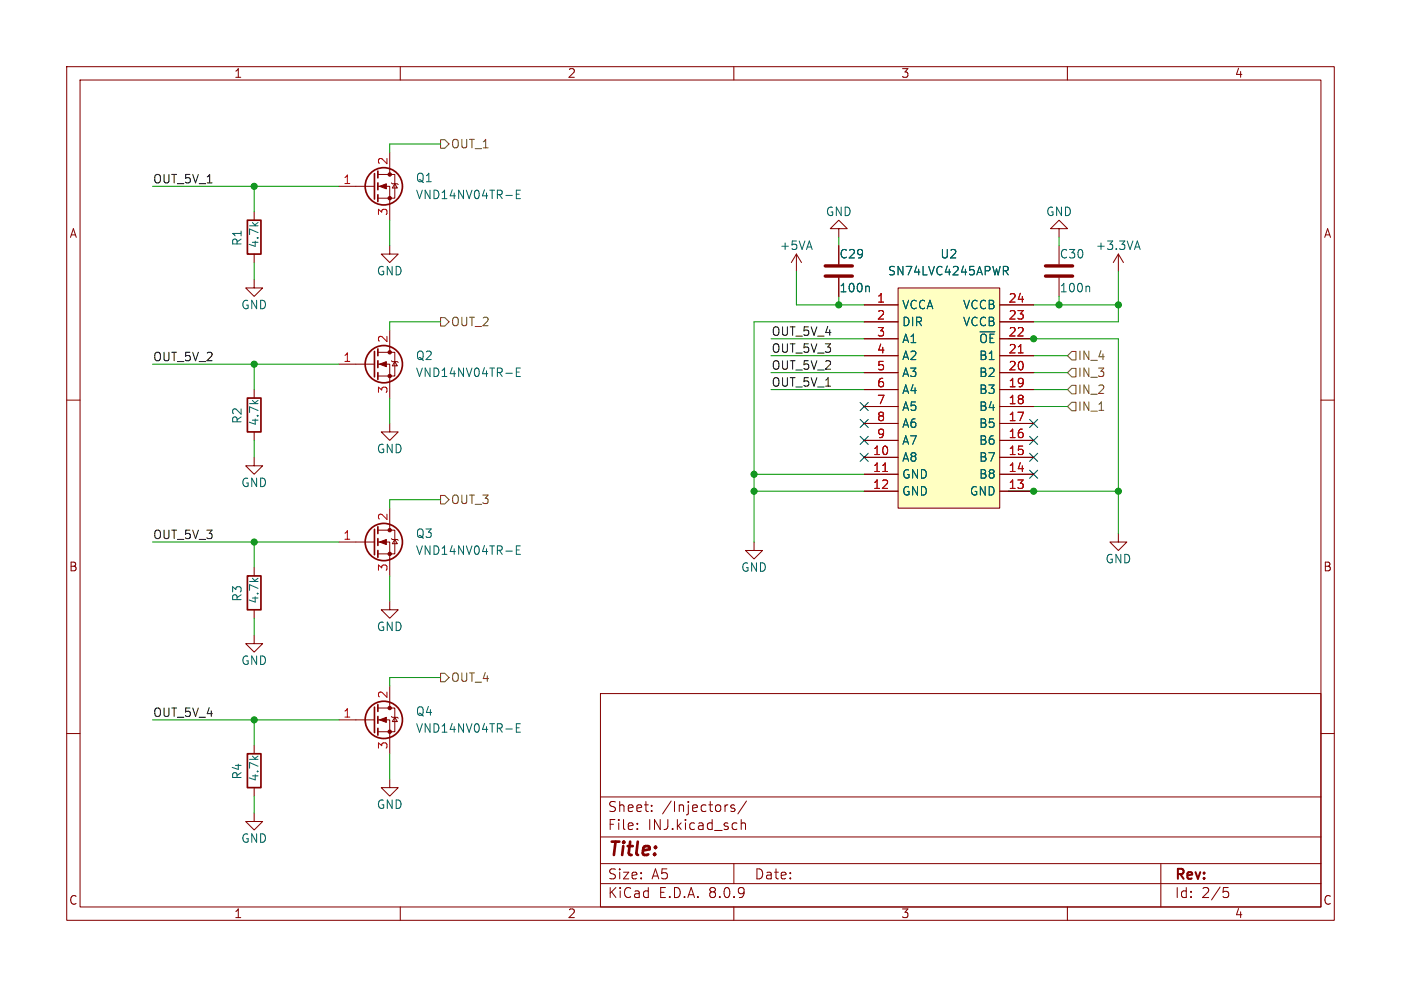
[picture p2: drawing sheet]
<svg xmlns="http://www.w3.org/2000/svg" width="210mm" height="148mm" viewBox="0 0 210 148" stroke-linecap="round" stroke-linejoin="round" font-family="sans-serif">
<g fill="none" stroke="#840000" stroke-width=".15">
<path d="M10 10h190v128h-190zM12 12h186v124h-186zM60 10v2M110 10v2M160 10v2M38.1 31.8v1.2M38.1 38.1v1.3M50.8 27.9h5.3M56.6 27.9h1.8v5.1M56.6 26.2h2.6v3.5h-2.6M58.4 36.8v1.3h1.3l-1.3 1.3-1.3-1.3h1.3M58.4 22.9v3.3"/>
<path d="M58.7 27.4l.1 .2h.8l.1 .1M59.2 27.6l.4 .6h-.8zM158.7 34.3h1.3l-1.3-1.3-1.2 1.3h1.2v1.3M158.7 36.8v2.8M38.1 41.9v1.3h1.3l-1.3 1.3-1.3-1.3h1.3M38.1 58.4v1.3M158.7 41.7v2.8M10 60h2M38.1 68.6v1.3h1.3l-1.3 1.2-1.3-1.2h1.3M38.1 64.8v1.2M56.6 79.5h2.6v3.6h-2.6M58.4 76.2v3.3"/>
<path d="M198 60h2M38.1 95.3v1.2h1.3l-1.3 1.3-1.3-1.3h1.3M38.1 85.1v1.3M38.1 91.4v1.3M50.8 81.3h5.3M56.6 81.3h1.8v5.1M58.4 90.2v1.2h1.3l-1.3 1.3-1.3-1.3h1.3M58.7 80.8l.1 .1h.8l.1 .1M59.2 80.9l.4 .6h-.8zM167.6 80v1.3h1.3l-1.3 1.3-1.2-1.3h1.2M10 110h2M50.8 108h5.3"/>
<path d="M56.6 108h1.8v5M56.6 106.2h2.6v3.5h-2.6M58.4 116.8v1.3h1.3l-1.3 1.3-1.3-1.3h1.3M58.4 102.9v3.3M58.7 107.4l.1 .2h.8l.1 .1M59.2 107.6l.4 .6h-.8zM90 104h108v32h-108zM90 119.5h108M198 110h2M60 136v2M90 132.5h108M90 129.5h108"/>
<path d="M90 125.5h108M95.5 124.2v.2M95.5 123.5v.1M97.7 121.5v.2M97.7 120.8v.1M109 120.7h.1M110 136v2M110 129.5v3M110.1 120.8l-.3-.1-.3 .2 .1 .2 .5 .2v.3h-.6M111.1 122.9v1.5M111.1 123.5a.37 .37 0 0 1 .7 .1v.8M111.9 120.1l-1.3 1.9"/>
<path d="M160 136v2M174 129.5v6.5M183.4 133.1h.7M183.5 133.7h.4l.3 .2v.4l-.2 .2-.5 .1"/>
</g>
<g fill="none" stroke="#840000" stroke-width=".25">
<path d="M37.1 33h2v5.1h-2zM56.1 26v3.8M56.6 25.7v1M56.6 27.4v1M56.6 29.2v1M37.1 59.7h2v5.1h-2zM56.1 79.4v3.8M56.6 79v1M37.1 86.4h2v5h-2zM56.6 80.8v1M56.6 82.6v1M56.1 106v3.9"/>
<path d="M56.6 105.7v1M56.6 107.4v1.1M56.6 109.2v1"/>
<circle cx="57.5" cy="27.9" r="2.79"/>
<circle cx="57.5" cy="81.3" r="2.79"/>
<circle cx="57.5" cy="107.9" r="2.79"/>
</g>
<g fill="#840000" stroke="#840000" stroke-width=".15">
<path d="M56.9 108l1-.4v.7z"/>
<path d="M56.9 81.3l1-.4v.8z"/>
<path d="M56.9 27.9l1-.3v.7z"/>
<circle cx="58.4" cy="109.7" r=".25"/>
<circle cx="58.4" cy="106.2" r=".25"/>
<circle cx="58.4" cy="83.1" r=".25"/>
<circle cx="58.4" cy="79.5" r=".25"/>
<circle cx="58.4" cy="29.7" r=".25"/>
<circle cx="58.4" cy="26.2" r=".25"/>
</g>
<path d="M77.4 29.1h.4M78 28.5h-.6v1.3h.6M163.2 42.9l.1 .2v.7M77.4 82.5h.4M78 81.9h-.6v1.2h.6M77.4 109.1h.4M78 108.5h-.6v1.3h.6" fill="none" stroke="#006464" stroke-width=".15"/>
<path d="M156.7 39.9h4.1M156.7 41.4h4.1" fill="none" stroke="#840000" stroke-width=".51"/>
<path d="M134.6 43.2h15.3v33h-15.3z" fill="#ffffc2"/>
<g fill="none" stroke="#840000" stroke-width=".15">
<path d="M119.4 38.1l-.8 1.3M119.4 38.1v2.5M119.4 38.1l.7 1.3M125.7 34.3h1.3l-1.3-1.3-1.2 1.3h1.2v1.3M125.7 36.8v2.8M167.6 38.1l-.7 1.3M167.6 38.1v2.5M167.6 38.1l.8 1.3M50.8 54.6h5.3M56.6 54.6h1.8v5.1M56.6 52.8h2.6v3.6h-2.6M58.4 49.5v3.3"/>
<path d="M58.7 54.1l.1 .1h.8l.1 .2M59.2 54.2l.4 .7h-.8zM125.7 41.7v2.8M129.5 45.7h5.1M129.5 58.4h5.1M129.5 48.3h5.1M129.5 55.9h5.1M129.5 53.3h5.1M129.5 50.8h5.1M134.6 43.2h15.3v33h-15.3zM149.9 45.7h5M149.9 58.4h5"/>
<path d="M149.9 48.3h5M149.9 55.9h5M149.9 53.3h5M149.9 50.8h5M58.4 63.5v1.3h1.3l-1.3 1.2-1.3-1.2h1.3M129.5 68.6h5.1M129.5 71.1h5.1M129.5 73.7h5.1M129.5 66h5.1M129.5 63.5h5.1M129.5 61h5.1M149.9 68.6h5"/>
<path d="M149.9 71.1h5M149.9 73.7h5M149.9 66h5M149.9 63.5h5M149.9 61h5M113 81.3v1.3h1.3l-1.3 1.2-1.2-1.2h1.2M38.1 111.8v1.2M38.1 118.1v1.3M38.1 121.9v1.3h1.3l-1.3 1.3-1.3-1.3h1.3"/>
</g>
<path d="M152.6 52.9h.8M132.3 70.7h.7" fill="none" stroke="#a90000" stroke-width=".15"/>
<path d="M150.4 39.9h.5l.2 .3-.1 .4h-.6M170.2 37h.6M170.5 36.1l.4 1.3M77.4 55.8h.4M78 55.2h-.6v1.3h.6M130.1 42.9l.2 .2v.7M150.7 40.6l.4 .6" fill="none" stroke="#006464" stroke-width=".15"/>
<g fill="none" stroke="#840000" stroke-width=".25">
<path d="M56.1 52.7v3.8M56.6 52.3v1M56.6 54.1v1M56.6 55.9v1M37.1 113h2v5.1h-2z"/>
<circle cx="57.5" cy="54.6" r="2.79"/>
</g>
<g fill="#840000" stroke="#840000" stroke-width=".15">
<path d="M56.9 54.6l1-.4v.8z"/>
<circle cx="58.4" cy="56.4" r=".25"/>
<circle cx="58.4" cy="52.8" r=".25"/>
</g>
<path d="M123.7 39.9h4.1M123.7 41.4h4.1" fill="none" stroke="#840000" stroke-width=".51"/>
<path d="M66 21h.7l.6 .6-.6 .6h-.7zM66 47.6h.7l.6 .7-.6 .6h-.7zM160.7 52.7h.6v1.3h-.6l-.7-.7zM160.7 55.2h.6v1.3h-.6l-.7-.6zM160.7 57.8h.6v1.3h-.6l-.7-.7zM66 74.3h.7l.6 .6-.6 .7h-.7zM160.7 60.3h.6v1.3h-.6l-.7-.6zM66 101h.7l.6 .6-.6 .6h-.7z" fill="none" stroke="#725600" stroke-width=".15"/>
<g fill="none" stroke="#009600" stroke-width=".15">
<path d="M22.9 27.9h27.9M38.1 27.9v3.9M38.1 39.4v2.5M58.4 33v3.8M66 21.6h-7.6v1.3M125.7 35.6v1.2M158.7 35.6v1.2M22.9 54.6h27.9M38.1 54.6v3.8M58.4 59.7v3.8M66 48.3h-7.6v1.2M115.6 55.9h13.9"/>
<path d="M115.6 58.4h13.9M115.6 53.3h13.9M115.6 50.8h13.9M119.4 40.6v5.1h10.1M125.7 44.5v1.2M129.5 48.3h-16.5v33M151.1 50.8h16.5v29.2M154.9 45.7h12.7M154.9 55.9h5.1M154.9 58.4h5.1M154.9 53.3h5.1M158.7 44.5v1.2"/>
<path d="M167.6 40.6v7.7h-12.7M38.1 66v2.6M66 74.9h-7.6v1.3M113 73.7h16.5M113 71.1h16.5M151.1 73.7h16.5M154.9 61h5.1M22.9 81.3h27.9M38.1 81.3v3.8M38.1 92.7v2.6M58.4 86.4v3.8M22.9 108h27.9"/>
<path d="M38.1 108v3.8M38.1 119.4v2.5M58.4 113v3.8M66 101.6h-7.6v1.3"/>
</g>
<g fill="none" stroke="#000084" stroke-width=".15">
<path d="M128.9 65.4l1.2 1.2M128.9 68l1.2 1.2M128.9 60.4l1.2 1.2M128.9 62.9l1.2 1.2M130.1 65.4l-1.2 1.2M130.1 68l-1.2 1.2M130.1 60.4l-1.2 1.2M130.1 62.9l-1.2 1.2M154.3 68l1.2 1.2M154.3 62.9l1.2 1.2M154.3 70.5l1.2 1.2M154.3 65.4l1.2 1.2"/>
<path d="M155.5 68l-1.2 1.2M155.5 62.9l-1.2 1.2M155.5 70.5l-1.2 1.2M155.5 65.4l-1.2 1.2"/>
</g>
<g fill="#009600" stroke="#009600" stroke-width=".15">
<circle cx="38.1" cy="54.6" r=".46"/>
<circle cx="38.1" cy="27.9" r=".46"/>
<circle cx="125.7" cy="45.7" r=".46"/>
<circle cx="154.9" cy="73.7" r=".46"/>
<circle cx="154.9" cy="50.8" r=".46"/>
<circle cx="158.7" cy="45.7" r=".46"/>
<circle cx="167.6" cy="73.7" r=".46"/>
<circle cx="167.6" cy="45.7" r=".46"/>
<circle cx="38.1" cy="81.3" r=".46"/>
<circle cx="113" cy="71.1" r=".46"/>
<circle cx="113" cy="73.7" r=".46"/>
<circle cx="38.1" cy="108" r=".46"/>
</g>
<text font-size="2.8" fill="#840000" x="91" y="128.9">Title:</text>
<g font-size="2.1" fill="#840000">
<text x="91" y="124.7">File:</text>
<text x="91" y="122">Sheet:</text>
<text x="97.1" y="124.7">INJ.kicad_sch</text>
<text x="99.2" y="122">/Injectors/</text>
<text x="91" y="134.9">KiCad</text>
<text x="91" y="132.1">Size:</text>
<text x="97.7" y="132.1">A5</text>
<text x="98.7" y="134.9">E.D.A.</text>
<text x="106.3" y="134.9">8.0.9</text>
<text x="113" y="132.1">Date:</text>
<text x="176" y="132.3">Rev:</text>
<text x="176" y="134.9">Id:</text>
<text x="180.1" y="134.9">2/5</text>
</g>
<g font-size="1.8" fill="#840000">
<text x="35" y="11.9">1</text>
<text x="85" y="11.9">2</text>
<text x="135" y="11.9">3</text>
<text x="185" y="11.9">4</text>
<text x="10.3" y="35.9">A</text>
<text x="198.4" y="35.9">A</text>
<text x="10.3" y="85.9">B</text>
<text x="198.3" y="85.9">B</text>
<text x="10.3" y="135.9">C</text>
<text x="35" y="137.9">1</text>
<text x="85" y="137.9">2</text>
<text x="135" y="137.9">3</text>
<text x="185" y="137.9">4</text>
<text x="198.3" y="135.9">C</text>
</g>
<g font-size="1.8" fill="#725600">
<text x="67.5" y="22.5">OUT_1</text>
<text x="67.5" y="49.1">OUT_2</text>
<text x="161.5" y="54.2">IN_4</text>
<text x="161.5" y="56.7">IN_3</text>
<text x="161.5" y="59.3">IN_2</text>
<text x="161.5" y="61.8">IN_1</text>
<text x="67.5" y="75.8">OUT_3</text>
<text x="67.5" y="102.5">OUT_4</text>
</g>
<g font-size="1.8" fill="#0f0f0f">
<text x="22.9" y="27.6">OUT_5V_1</text>
<text x="115.6" y="53">OUT_5V_3</text>
<text x="115.6" y="50.5">OUT_5V_4</text>
<text x="22.9" y="54.3">OUT_5V_2</text>
<text x="115.6" y="58.1">OUT_5V_1</text>
<text x="115.6" y="55.5">OUT_5V_2</text>
<text x="22.9" y="80.9">OUT_5V_3</text>
<text x="22.9" y="107.6">OUT_5V_4</text>
</g>
<g font-size="1.8" fill="#a90000">
<text x="51.4" y="27.7">1</text>
<text x="58.2" y="24.8" transform="rotate(-90 58.2 24.8)">2</text>
<text x="58.2" y="32.5" transform="rotate(-90 58.2 32.5)">3</text>
<text x="131.4" y="45.5">1</text>
<text x="151.1" y="45.5">24</text>
<text x="58.2" y="51.5" transform="rotate(-90 58.2 51.5)">2</text>
<text x="131.4" y="48">2</text>
<text x="131.4" y="50.5">3</text>
<text x="131.4" y="53.1">4</text>
<text x="151.1" y="53.1">21</text>
<text x="151.1" y="50.5">22</text>
<text x="151.1" y="48">23</text>
<text x="51.4" y="54.4">1</text>
<text x="58.2" y="59.1" transform="rotate(-90 58.2 59.1)">3</text>
<text x="131.4" y="55.6">5</text>
<text x="131.4" y="58.2">6</text>
<text x="151.1" y="58.2">19</text>
<text x="151.1" y="55.6">20</text>
<text x="131.4" y="60.7">7</text>
<text x="131.4" y="63.2">8</text>
<text x="131.4" y="65.8">9</text>
<text x="151.1" y="65.8">16</text>
<text x="151.1" y="63.2">17</text>
<text x="151.1" y="60.7">18</text>
<text x="130.8" y="68.3">10</text>
<text x="130.8" y="70.9">11</text>
<text x="151.1" y="70.9">14</text>
<text x="151.1" y="68.3">15</text>
<text x="130.8" y="73.4">12</text>
<text x="151.1" y="73.4">13</text>
<text x="51.4" y="81">1</text>
<text x="58.2" y="78.2" transform="rotate(-90 58.2 78.2)">2</text>
<text x="58.2" y="85.8" transform="rotate(-90 58.2 85.8)">3</text>
<text x="51.4" y="107.7">1</text>
<text x="58.2" y="104.8" transform="rotate(-90 58.2 104.8)">2</text>
<text x="58.2" y="112.5" transform="rotate(-90 58.2 112.5)">3</text>
</g>
<g font-size="1.8" fill="#006464">
<text x="62.2" y="27.5">Q1</text>
<text x="62.2" y="30.1">VND14NV04TR-E</text>
<text x="123.7" y="32.6">GND</text>
<text x="156.7" y="32.6">GND</text>
<text x="36.4" y="37" transform="rotate(-90 36.4 37)">R1</text>
<text x="39" y="37.3" transform="rotate(-90 39 37.3)">4.7k</text>
<text x="56.4" y="41.5">GND</text>
<text x="116.8" y="37.7">+5VA</text>
<text x="125.7" y="39">C29</text>
<text x="133" y="41.5">SN74LVC4245APWR</text>
<text x="140.9" y="39">U2</text>
<text x="158.8" y="39">C30</text>
<text x="164.2" y="37.7">+3.3VA</text>
<text x="36.1" y="46.6">GND</text>
<text x="125.7" y="44">100n</text>
<text x="135.1" y="46.6">VCCA</text>
<text x="144.3" y="46.6">VCCB</text>
<text x="158.8" y="44">100n</text>
<text x="135.1" y="49.1">DIR</text>
<text x="135.1" y="51.7">A1</text>
<text x="144.3" y="49.1">VCCB</text>
<text x="146.7" y="51.7">~{OE}</text>
<text x="62.2" y="54.2">Q2</text>
<text x="62.2" y="56.7">VND14NV04TR-E</text>
<text x="135.1" y="54.2">A2</text>
<text x="135.1" y="56.7">A3</text>
<text x="135.1" y="59.3">A4</text>
<text x="146.7" y="59.3">B3</text>
<text x="146.7" y="56.7">B2</text>
<text x="146.7" y="54.2">B1</text>
<text x="36.4" y="63.7" transform="rotate(-90 36.4 63.7)">R2</text>
<text x="39" y="64" transform="rotate(-90 39 64)">4.7k</text>
<text x="135.1" y="61.8">A5</text>
<text x="135.1" y="64.4">A6</text>
<text x="146.7" y="64.4">B5</text>
<text x="146.7" y="61.8">B4</text>
<text x="56.4" y="68.2">GND</text>
<text x="135.1" y="69.4">A8</text>
<text x="135.1" y="72">GND</text>
<text x="135.1" y="66.9">A7</text>
<text x="146.7" y="72">B8</text>
<text x="146.7" y="69.4">B7</text>
<text x="146.7" y="66.9">B6</text>
<text x="36.1" y="73.3">GND</text>
<text x="135.1" y="74.5">GND</text>
<text x="145.3" y="74.5">GND</text>
<text x="62.2" y="80.9">Q3</text>
<text x="62.2" y="83.4">VND14NV04TR-E</text>
<text x="111" y="86">GND</text>
<text x="165.6" y="84.7">GND</text>
<text x="36.4" y="90.3" transform="rotate(-90 36.4 90.3)">R3</text>
<text x="39" y="90.6" transform="rotate(-90 39 90.6)">4.7k</text>
<text x="56.4" y="94.8">GND</text>
<text x="36.1" y="99.9">GND</text>
<text x="62.2" y="107.5">Q4</text>
<text x="62.2" y="110.1">VND14NV04TR-E</text>
<text x="36.4" y="117" transform="rotate(-90 36.4 117)">R4</text>
<text x="39" y="117.3" transform="rotate(-90 39 117.3)">4.7k</text>
<text x="56.4" y="121.5">GND</text>
<text x="36.1" y="126.6">GND</text>
</g>
</svg>
